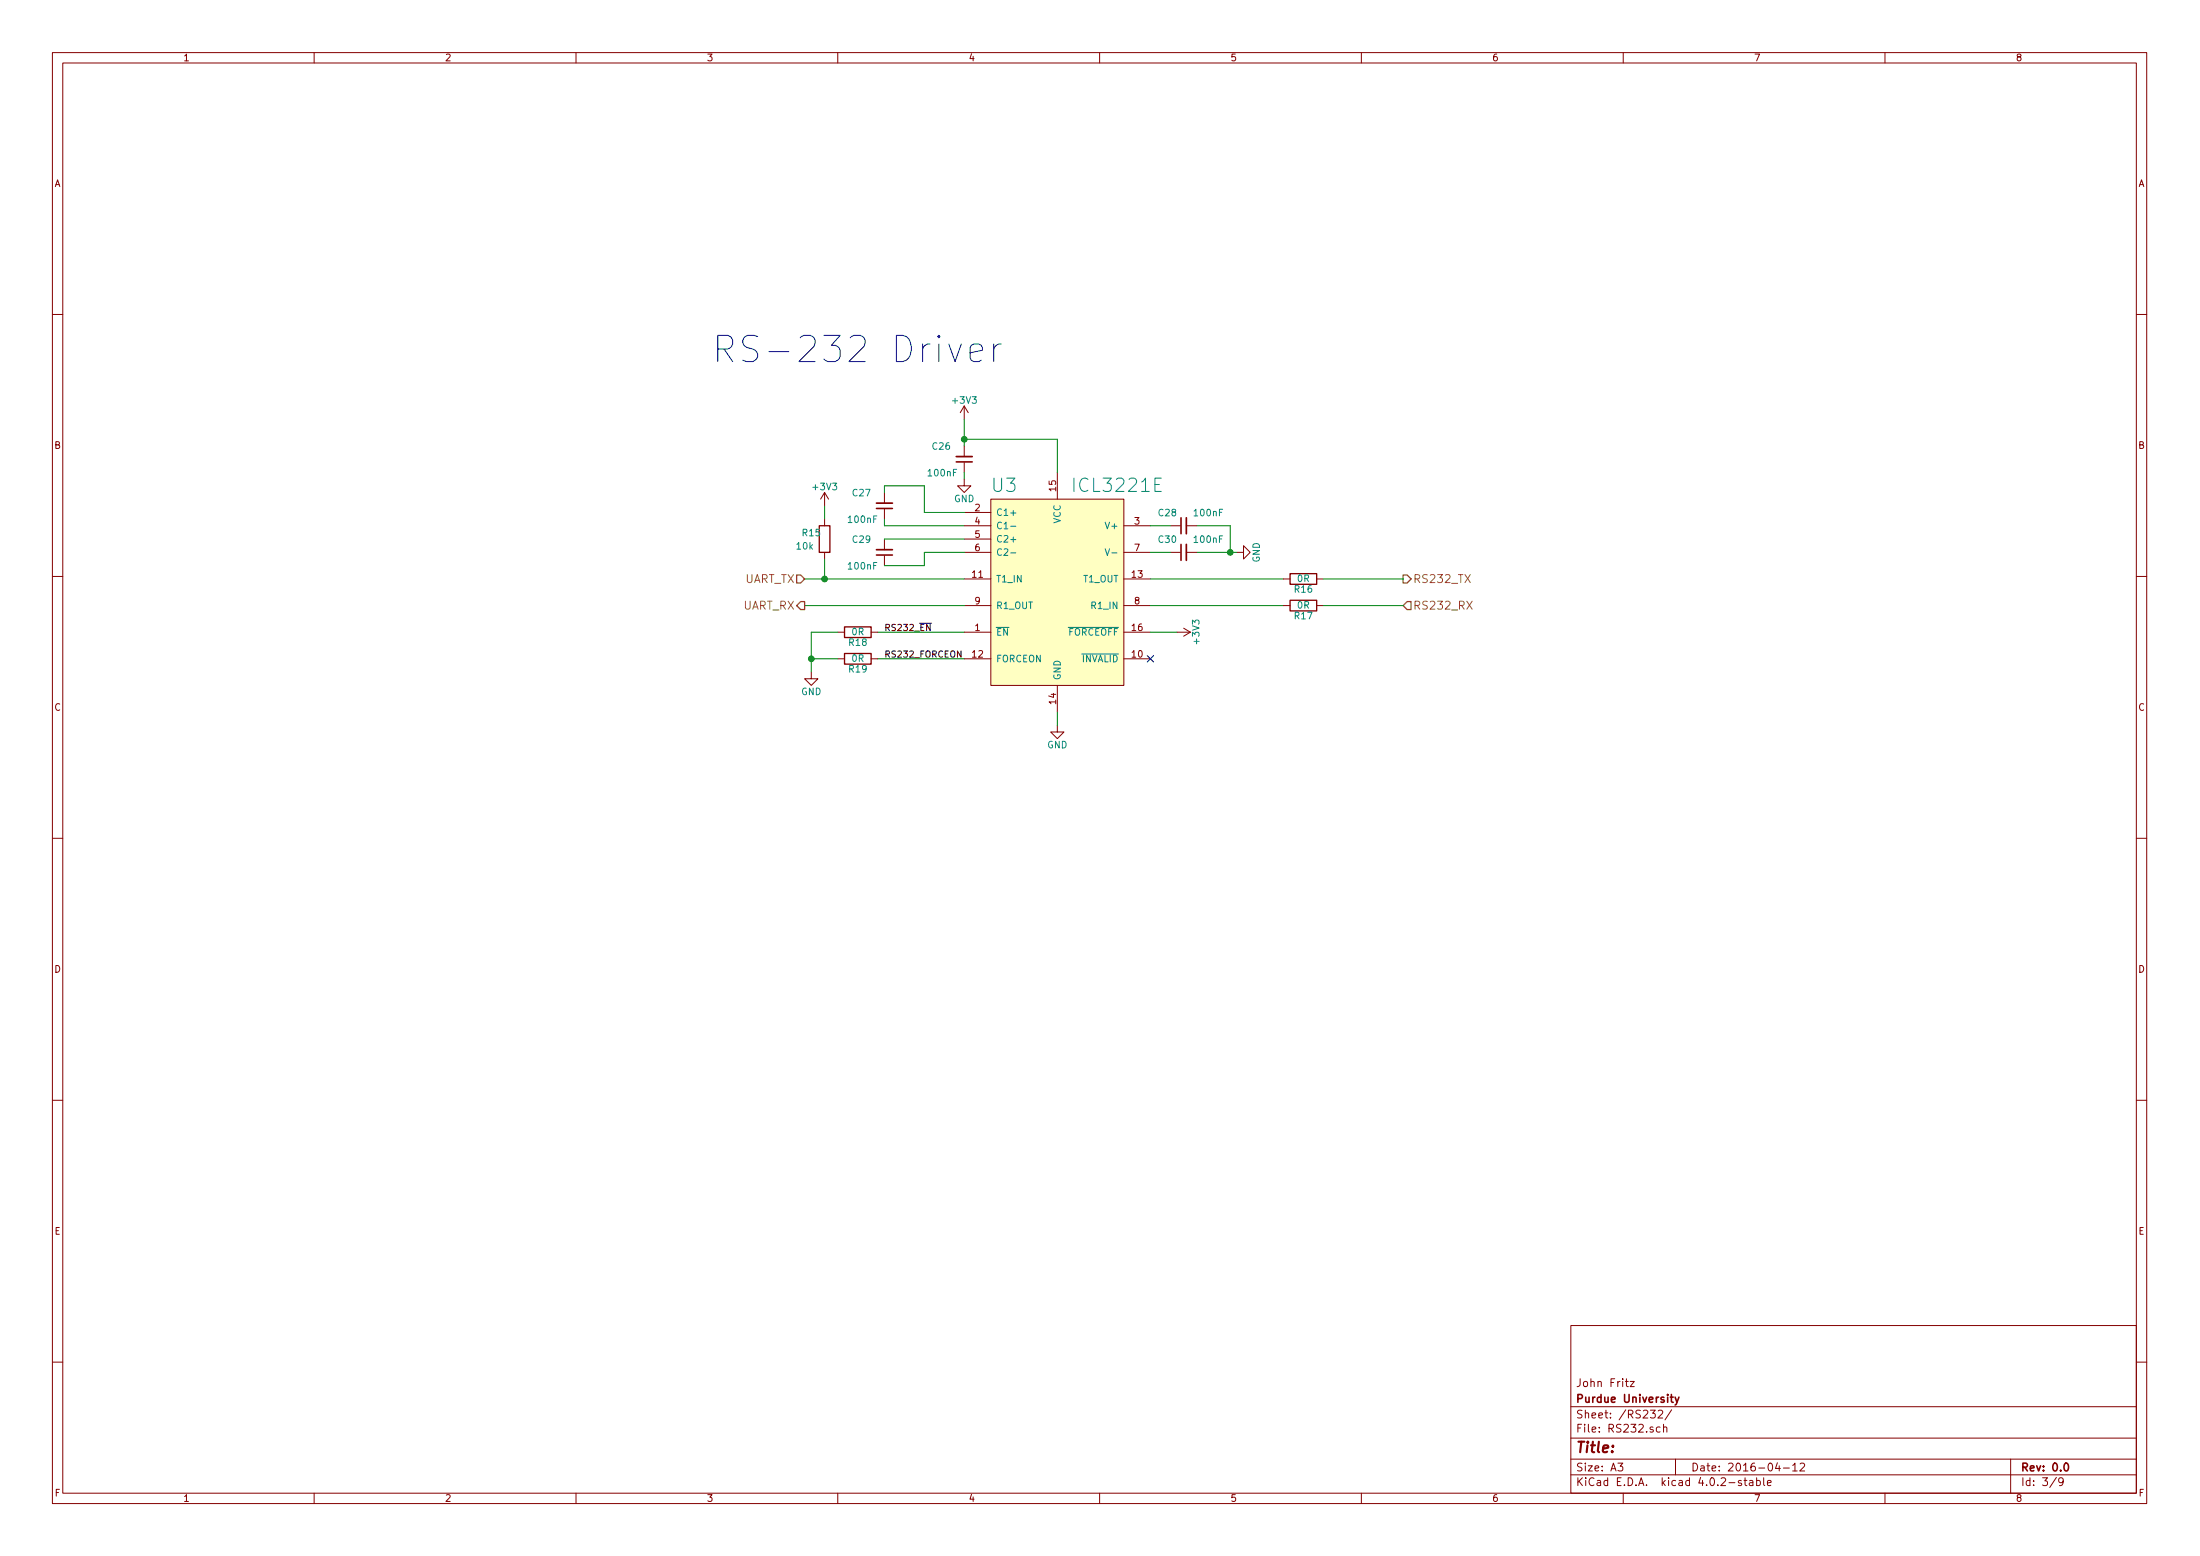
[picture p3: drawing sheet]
<svg xmlns="http://www.w3.org/2000/svg" width="420mm" height="297mm" viewBox="0 0 420 297" stroke-linecap="round" stroke-linejoin="round" font-family="sans-serif">
<g fill="none" stroke="#840000" stroke-width=".19">
<path d="M10 10h400v277h-400zM12 12h396v273.1h-396zM60 10v2M110 10v2M160 10v2M210 10v2M260 10v2M310 10v2M360 10v2M10 60h2M184.1 77.5v2.5M184.1 77.5l-.7 1.3"/>
<path d="M184.1 77.5l.8 1.3M408 60h2M157.5 94v2.6M157.5 99.1v1.3M157.5 94l-.8 1.3M157.5 94l.7 1.3M168.9 94v2M168.9 97.2v1.9M184.1 91.5v1.2h1.3l-1.3 1.3-1.2-1.3h1.2M184.1 97.8h5.1M184.1 85.1v2.1M184.1 88.3v1.9"/>
<path d="M189.2 95.3h25.4v35.5h-25.4zM201.9 90.2v5.1M10 110h2M157.5 105.4v1.3M168.9 102.9v2M168.9 106.1v1.9M184.1 100.4h5.1M184.1 102.9h5.1M184.1 105.4h5.1M184.1 115.6h5.1M184.1 110.5h5.1M214.6 100.4h5.1"/>
<path d="M214.6 105.4h5.1M214.6 115.6h5.1M214.6 110.5h5.1M223.5 100.4h1.9M223.5 105.4h1.9M226.1 119.9l1.2 .8M226.6 100.4h2M226.6 105.4h2M236.2 105.4h1.3v-1.2l1.3 1.2-1.3 1.3v-1.3M245.1 115.6h1.3M245.1 110.5h1.3M251.5 115.6h1.2"/>
<path d="M251.5 110.5h1.2M408 110h2M154.9 128.3v1.3h1.3l-1.3 1.2-1.2-1.2h1.2M160 120.7h1.3M160 125.8h1.3M166.4 120.7h1.2M166.4 125.8h1.2M184.1 120.7h5.1M184.1 125.8h5.1M201.9 138.5v1.2h1.3l-1.3 1.3-1.2-1.3h1.2M201.9 130.8v5.1M214.6 120.7h5.1"/>
<path d="M214.6 125.8h5.1M224.8 120.7h2.5M227.3 120.7l-1.2 .7M10 160h2M408 160h2M10 210h2M408 210h2M300 253h108v32.1h-108zM10 260h2M300 278.5h108M300 274.5h108M300 268.5h108"/>
<path d="M309 279.3h.9l-.5 .6 .5 .1v.7l-.2 .1-.7-.1M310.4 263.7h.6M310.6 263.2v1.3l.4 .2M311.3 263.7h.8l-.8 1h.8M315.2 269.2h.9l-.5 .6 .5 .1v.7l-.3 .1-.6-.1M316.7 269.4l.6-.2 .3 .4-1 1.1h1M317 272.5l-.4-.1-.3 .3 .1 .6 .2 .1 .4-.1M317.7 272.5l.2-.1 .4 .1v.9M317.7 271.9v1.5M319.3 269.1l-1.3 2M320 278.5v3M339.4 279.2l-.3 1.1h.9"/>
<path d="M342.4 279.7l.4-.4v1.5M343.8 279.5l.6-.2 .3 .4-1 1.1h1M384 278.5v6.6M408 260h2M60 285.1v1.9M110 285.1v1.9M160 285.1v1.9M210 285.1v1.9M260 285.1v1.9M300 281.5h108M310 285.1v1.9M332.6 282.7a.37 .37 0 0 0-.6 .1l.1 .2 .5 .2v.1l-.2 .3-.4-.1"/>
<path d="M333.1 282.6h.5M333.3 282.1v1.3l.3 .2M334.1 282.7h.6l.1 .9M334.8 283h-.5l-.2 .2 .2 .4 .5-.1M335.5 282.7l.4-.1 .3 .3-.1 .6h-.6M335.5 282.1v1.5M336.8 282.1v1.3l.2 .2M337.5 283.1l.8-.1-.1-.3-.4-.1-.3 .2 .1 .7h.6M340.6 280.2h1.1M342.4 280.8h.8M360 285.1v1.9M392.7 282l-1.2 2"/>
<path d="M394 282.7l-.2 .3h-.4l-.2-.3 .1-.5 .5-.1 .2 .2a1.19 1.19 0 0 1-.2 1.2l-.5 .1"/>
</g>
<path d="M167.4 97.1h3M182.6 88.2h3.1M225.6 98.8v3.1M167.4 106h3M225.6 103.9v3.1M319 266.7h.6M319.2 266.2v1.3l.4 .2M319.9 266.7l.4 1M320.6 266.7l-.5 1.4-.2 .1M394.3 279.5l.2-.2a.81 .81 0 0 1 .6 .6 .81 .81 0 0 1-.3 .8l-.1 .1a.79 .79 0 0 1-.4-1.3z" fill="none" stroke="#840000" stroke-width=".3"/>
<path d="M189.2 95.3h25.4v35.5h-25.4z" fill="#ffffc2" stroke="#ffffc2" stroke-width=".19"/>
<path d="M193 100.5h1M193 105.5h1M204 119.8h9.6M211.1 104.8l.4 1.2 .4-1.2M212.3 105.5h1M206.6 124.9h7" fill="none" stroke="#008484" stroke-width=".19"/>
<path d="M167.4 96h3M182.6 87.2h3.1M226.6 98.8v3.1M167.4 104.9h3M226.6 103.9v3.1" fill="none" stroke="#840000" stroke-width=".33"/>
<path d="M156.5 100.4h2v5h-2zM161.3 119.7h5.1v2h-5.1zM246.4 109.5h5.1v2h-5.1zM246.4 114.6h5.1v2h-5.1zM161.3 124.8h5.1v2h-5.1z" fill="none" stroke="#840000" stroke-width=".25"/>
<path d="M175.6 119h2.3" fill="none" stroke="#000" stroke-width=".19"/>
<path d="M181.2 65.7l1.2 3.3 1.2-3.3M185.3 67.3l2.3-.4v-.5l-.2-.5-.5-.2h-.9l-.5 .2-.2 .5v1.9l.2 .5 .5 .2h.9l.5-.2M189.8 65.7v3.3M191.2 65.7a1.32 1.32 0 0 0-1.4 .9" fill="none" stroke="#0000c2" stroke-width=".19"/>
<g fill="none" stroke="#008400" stroke-width=".19">
<path d="M157.5 96.6v2.5M168.9 94v-1.3h7.6v5.1h7.6M168.9 99.1v1.3h15.2M184.1 80v5.1M184.1 90.2v1.3M184.1 83.9h17.8v6.3M153.7 110.5h30.4M153.7 115.6h30.4M157.5 106.7v3.8M168.9 102.9h15.2M184.1 105.4h-7.6v2.6h-7.6M219.7 100.4h3.8"/>
<path d="M219.7 105.4h3.8M219.7 110.5h25.4M219.7 115.6h25.4M228.6 100.4h6.3v5M228.6 105.4h7.6M252.7 110.5h15.3M252.7 115.6h15.3M154.9 125.8h5.1M160 120.7h-5.1v7.6M167.6 120.7h16.5M167.6 125.8h16.5M201.9 135.9v2.6"/>
<path d="M219.7 120.7h5.1"/>
</g>
<g fill="#008400" stroke="#008400" stroke-width=".25">
<circle cx="184.2" cy="83.9" r=".51"/>
<circle cx="154.9" cy="125.8" r=".51"/>
<circle cx="235" cy="105.4" r=".51"/>
<circle cx="157.5" cy="110.5" r=".51"/>
</g>
<path d="M152.1 109.8h.8l.8 .7-.8 .8h-.8zM152.9 114.8h.8v1.6h-.8l-.8-.8zM268 109.8h.7l.8 .7-.8 .8h-.7zM268 115.6l.7-.8h.8v1.6h-.8z" fill="none" stroke="#848400" stroke-width=".25"/>
<path d="M219.1 125.2l1.2 1.2M220.3 125.2l-1.2 1.2" fill="none" stroke="#000084" stroke-width=".19"/>
<text font-size="7" fill="#0000c2" x="135.9" y="69.3">RS-232 Driver</text>
<g font-size="3.5" fill="#008484">
<text x="189.5" y="93.9">U3</text>
<text x="205.4" y="93.9">ICL3221E</text>
</g>
<text font-size="2.8" fill="#840000" x="301" y="277.3">Title:</text>
<g font-size="2.1" fill="#848400">
<text x="142" y="111.3">UART_TX</text>
<text x="269.9" y="111.3">RS232_TX</text>
<text x="141.7" y="116.4">UART_RX</text>
<text x="269.9" y="116.4">RS232_RX</text>
</g>
<g font-size="2.1" fill="#840000">
<text x="301" y="267.8">Purdue University</text>
<text x="301" y="264.8">John Fritz</text>
<text x="301" y="273.5">File: RS232.sch</text>
<text x="301" y="270.8">Sheet: /RS232/</text>
<text x="301" y="280.9">Size: A3</text>
<text x="323" y="280.9">Date: 2016-04-12</text>
<text x="386" y="280.9">Rev: 0.0</text>
<text x="301" y="283.7">KiCad E.D.A. kicad 4.0.2-stable</text>
<text x="386" y="283.7">Id: 3/9</text>
</g>
<g font-size="1.8" fill="#840000">
<text x="35" y="11.7">1</text>
<text x="85" y="11.7">2</text>
<text x="135" y="11.7">3</text>
<text x="185" y="11.7">4</text>
<text x="235" y="11.7">5</text>
<text x="285" y="11.7">6</text>
<text x="335" y="11.7">7</text>
<text x="385" y="11.7">8</text>
<text x="10.4" y="35.7">A</text>
<text x="408.4" y="35.7">A</text>
<text x="10.4" y="85.7">B</text>
<text x="408.4" y="85.7">B</text>
<text x="201.7" y="93.7" transform="rotate(-90 201.7 93.7)">15</text>
<text x="186.2" y="97.6">2</text>
<text x="186.2" y="100.1">4</text>
<text x="216.7" y="100.1">3</text>
<text x="186.2" y="102.7">5</text>
<text x="186.2" y="105.2">6</text>
<text x="216.7" y="105.2">7</text>
<text x="185.7" y="110.3">11</text>
<text x="216.2" y="110.3">13</text>
<text x="186.2" y="115.4">9</text>
<text x="216.7" y="115.4">8</text>
<text x="185.7" y="125.5">12</text>
<text x="186.2" y="120.4">1</text>
<text x="216.2" y="125.5">10</text>
<text x="216.2" y="120.4">16</text>
<text x="10.4" y="135.7">C</text>
<text x="201.7" y="134.4" transform="rotate(-90 201.7 134.4)">14</text>
<text x="408.4" y="135.7">C</text>
<text x="10.4" y="185.7">D</text>
<text x="408.4" y="185.7">D</text>
<text x="10.4" y="235.7">E</text>
<text x="408.4" y="235.7">E</text>
<text x="10.5" y="285.7">F</text>
<text x="35" y="286.7">1</text>
<text x="85" y="286.7">2</text>
<text x="135" y="286.7">3</text>
<text x="185" y="286.7">4</text>
<text x="235" y="286.7">5</text>
<text x="285" y="286.7">6</text>
<text x="335" y="286.7">7</text>
<text x="385" y="286.7">8</text>
<text x="408.5" y="285.7">F</text>
</g>
<g font-size="1.8" fill="#008484">
<text x="182.1" y="77">+3V3</text>
<text x="178.1" y="85.8">C26</text>
<text x="155.4" y="93.6">+3V3</text>
<text x="162.9" y="94.7">C27</text>
<text x="177.4" y="90.9">100nF</text>
<text x="182.2" y="95.8">GND</text>
<text x="162.2" y="99.8">100nF</text>
<text x="190.2" y="98.5">C1+</text>
<text x="190.2" y="101">C1-</text>
<text x="202.6" y="100" transform="rotate(-90 202.6 100)">VCC</text>
<text x="211.4" y="101">V+</text>
<text x="221.3" y="98.5">C28</text>
<text x="228.2" y="98.5">100nF</text>
<text x="152.2" y="104.9">10k</text>
<text x="153.3" y="102.3">R15</text>
<text x="162.9" y="103.6">C29</text>
<text x="190.2" y="103.5">C2+</text>
<text x="190.2" y="106.1">C2-</text>
<text x="221.3" y="103.6">C30</text>
<text x="228.2" y="103.6">100nF</text>
<text x="240.6" y="107.4" transform="rotate(-90 240.6 107.4)">GND</text>
<text x="162.2" y="108.7">100nF</text>
<text x="190.2" y="111.2">T1_IN</text>
<text x="206.8" y="111.2">T1_OUT</text>
<text x="247.3" y="113.1">R16</text>
<text x="247.8" y="111.1">0R</text>
<text x="190.2" y="116.2">R1_OUT</text>
<text x="208.6" y="116.2">R1_IN</text>
<text x="247.3" y="118.2">R17</text>
<text x="247.8" y="116.2">0R</text>
<text x="162.2" y="123.3">R18</text>
<text x="162.7" y="121.2">0R</text>
<text x="190.2" y="121.3">EN</text>
<text x="203.9" y="121.3">FORCEOFF</text>
<text x="229.1" y="122.8" transform="rotate(-90 229.1 122.8)">+3V3</text>
<text x="162.2" y="128.4">R19</text>
<text x="162.7" y="126.3">0R</text>
<text x="190.2" y="126.4">FORCEON</text>
<text x="202.6" y="129.8" transform="rotate(-90 202.6 129.8)">GND</text>
<text x="206.5" y="126.4">INVALID</text>
<text x="153" y="132.7">GND</text>
<text x="200" y="142.8">GND</text>
</g>
<g font-size="1.7">
<text x="168.9" y="120.4">RS232_EN</text>
<text x="168.9" y="125.5">RS232_FORCEON</text>
</g>
</svg>
